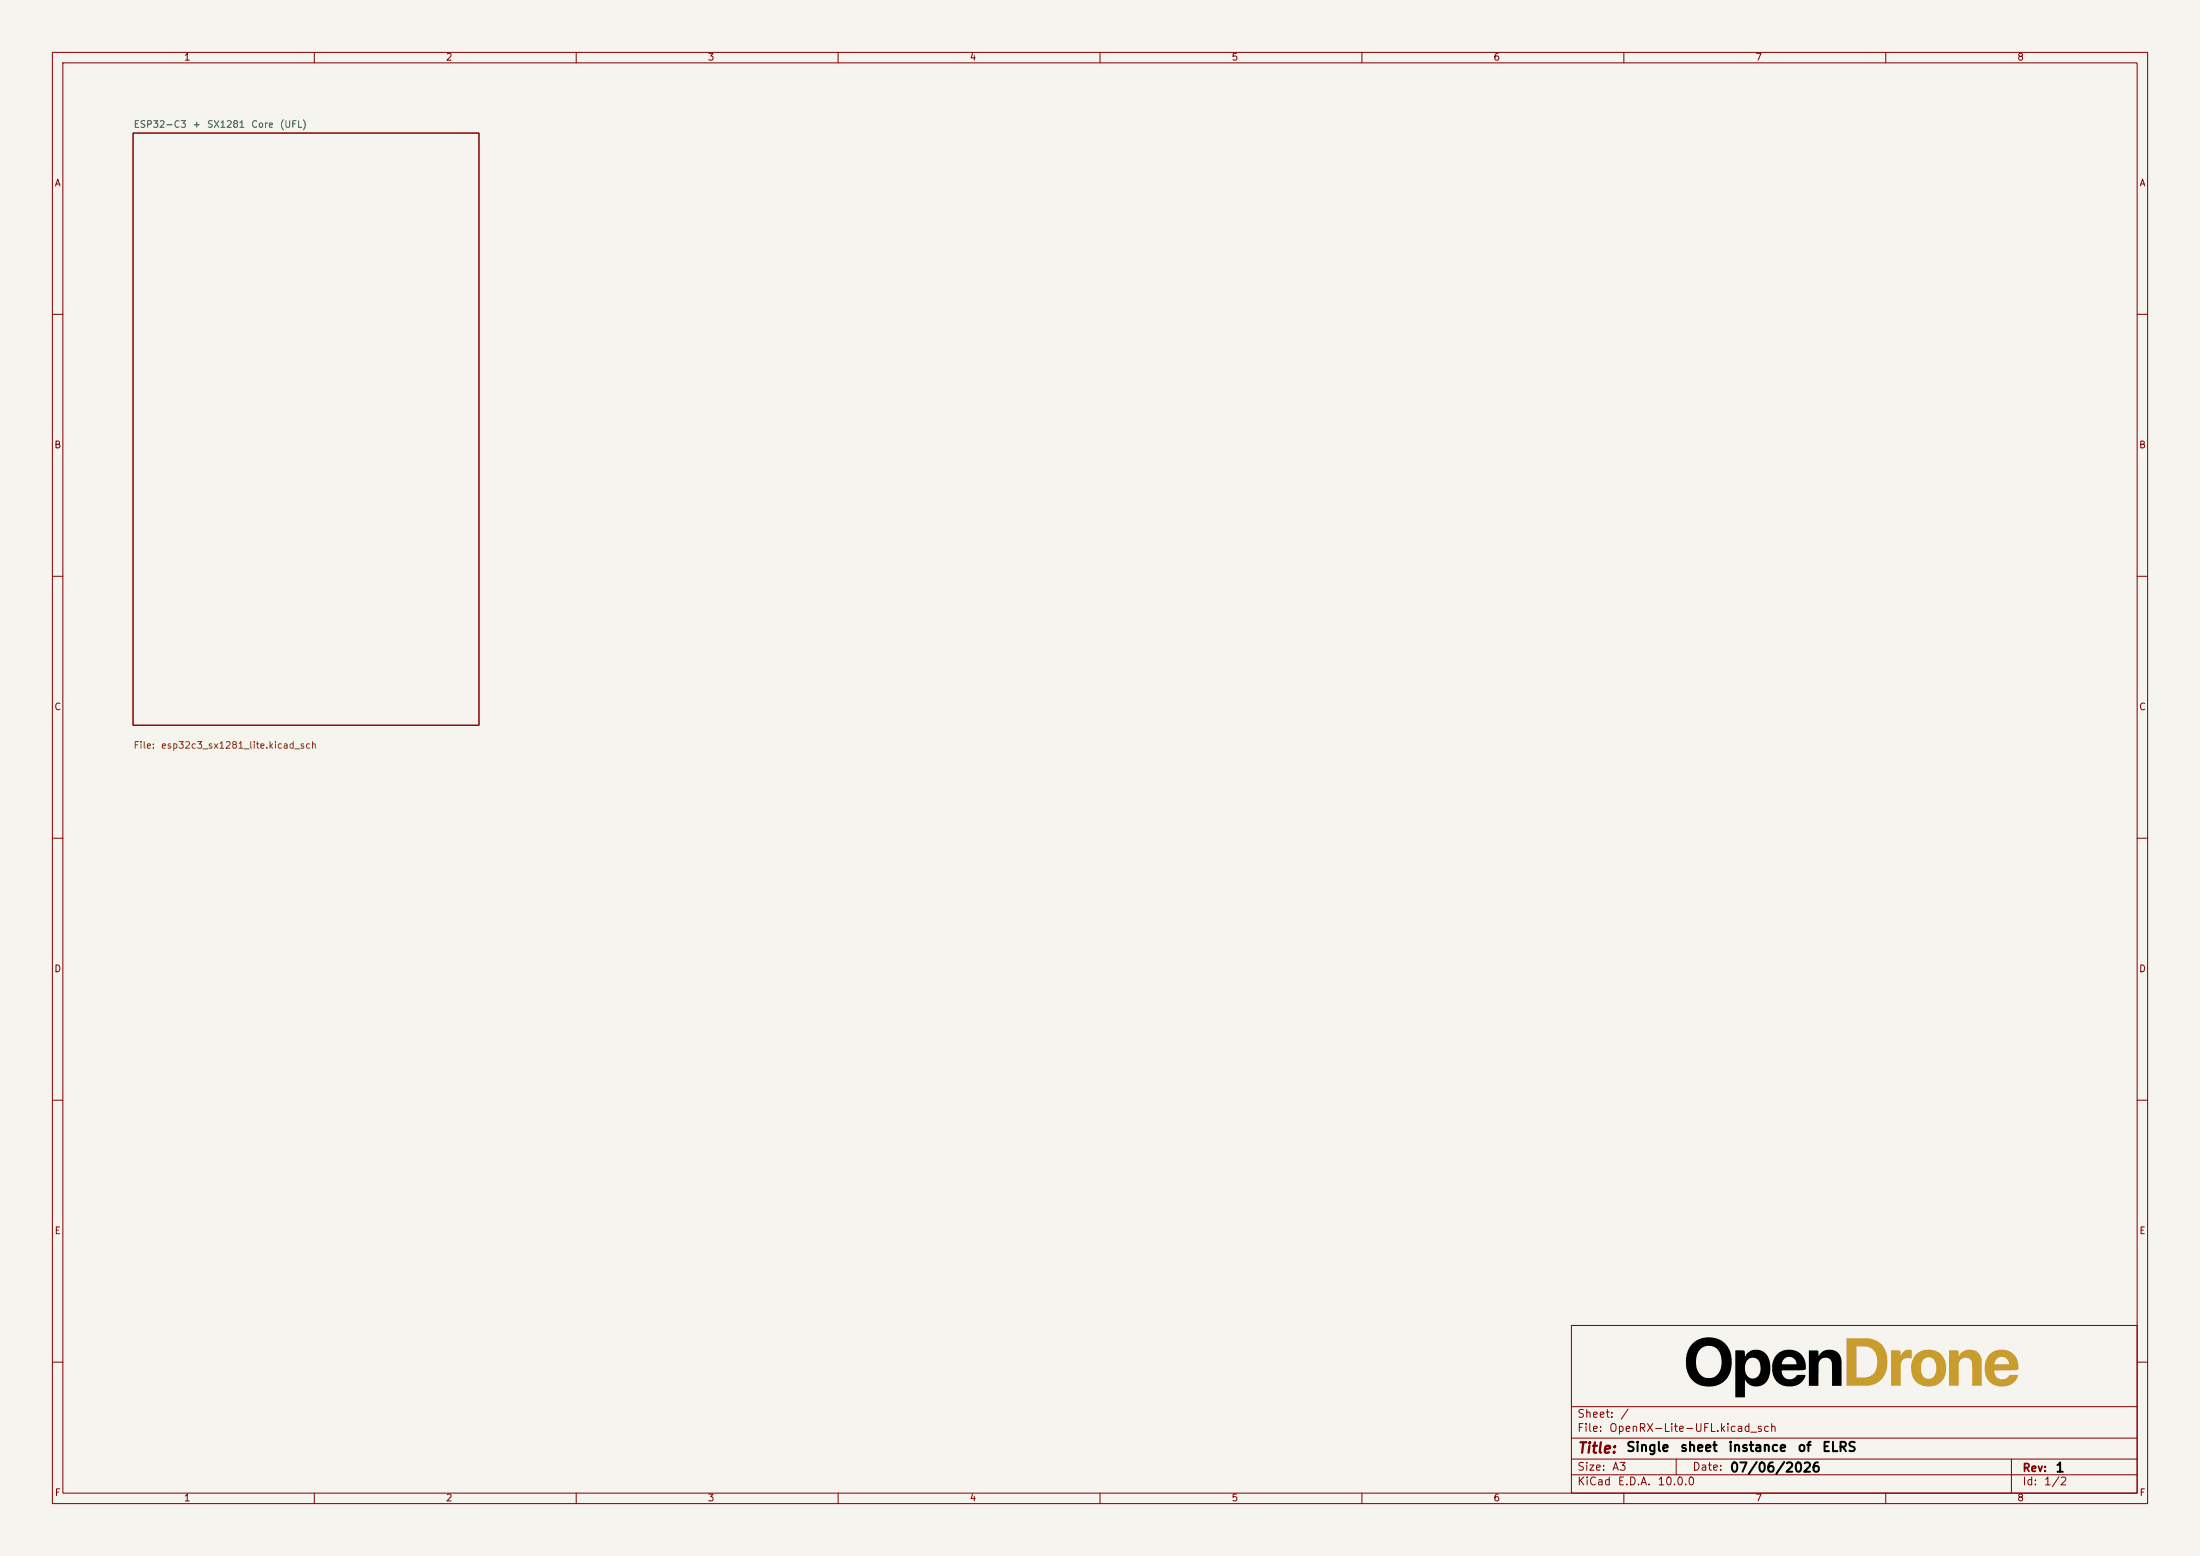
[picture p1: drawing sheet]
<svg xmlns="http://www.w3.org/2000/svg" width="420mm" height="297mm" viewBox="0 0 420 297" stroke-linecap="round" stroke-linejoin="round" font-family="sans-serif">
<path d="M0 0h420v297h-420z" fill="#f5f4ef" stroke="#f5f4ef" stroke-width=".19"/>
<g fill="none" stroke="#840000" stroke-width=".19">
<path d="M10 10h400v277h-400zM12 12h396v273h-396zM60 10v2M110 10v2M160 10v2M210 10v2M260 10v2M310 10v2M360 10v2M25.4 25.4h66v113h-66zM10 60h2M408 60h2"/>
<path d="M10 110h2M408 110h2M10 160h2M408 160h2M10 210h2M408 210h2M300 253h108v32h-108zM10 260h2M300 278.5h108M300 274.5h108M300 268.5h108M320 278.5v3"/>
<path d="M384 278.5v6.5M408 260h2M60 285v2M110 285v2M160 285v2M210 285v2M260 285v2M300 281.5h108M310 285v2M360 285v2"/>
</g>
<path d="M323.1 256.4a4.5 4.5 0 0 1 5.3-.6 4.5 4.5 0 0 1 2.2 4.9 4.4 4.4 0 0 1-4.7 4 4.4 4.4 0 0 1-4-4.6h1.9a2.55 2.55 0 0 0 3.1 2.9 3.3 3.3 0 0 0 1.6-4.1v-.2a2.37 2.37 0 0 0-2.6-1.8 2.37 2.37 0 0 0-2.1 2.4v.8h-1.9a4.9 4.9 0 0 1 1.2-3.7zM331.3 257.8h1.7l.1 1.1 .1-.1a2.5 2.5 0 0 1 2.8-1.1 2.5 2.5 0 0 1 1.9 2.3 4 4 0 0 1-1.2 4.3 2.42 2.42 0 0 1-3.6-.9v3.3h-1.8v-5.6h1.8l.2 1 .5 .7 .7 .3 .8-.2 .4-.3 .3-.5 .1-1.4-.5-1.1-.8-.4a1.59 1.59 0 0 0-1.7 1.9h-1.8zM339.3 258.5a3.2 3.2 0 0 1 3.7-.5 3.2 3.2 0 0 1 1.6 3.4l-.8 .2h-3.4l-.3 .1 .4 1.1 .9 .5 .9-.2 .8-.6h1.6a2.93 2.93 0 0 1-3.8 2.1 3.4 3.4 0 0 1-2.5-4.3l4.1 .1h.4l.1-.2a1.43 1.43 0 0 0-1.5-1.2 1.43 1.43 0 0 0-1.4 1.3h-1.7l.3-1zM345.3 257.8h1.7l.2 1a2.32 2.32 0 0 1 2.6-1.1 2.32 2.32 0 0 1 1.8 2.3v4.5h-1.8l-.1-4.4-.4-.7-.8-.2-.8 .2-.5 .8-.1 4.3h-1.8z" fill="#000"/>
<g fill="#c89d2e">
<path d="M361 257.8h1.7l.2 1.1a1.41 1.41 0 0 1 2-1.1v1.5h-1.3l-.4 .4-.3 .5-.1 4.3h-1.8z"/>
<path d="M365.8 258.5l.7-.5 .8-.3a3.4 3.4 0 0 1 4.1 4.3l-.5 1.4a3.5 3.5 0 0 1-5.9-.9l-.2-1.4h1.9l.1 .9a1.42 1.42 0 0 0 1.6 1.2 1.42 1.42 0 0 0 1.2-1.6l-.1-1.3-.4-.9-.7-.3h-.6l-.4 .2a2.06 2.06 0 0 0-.7 1.8h-1.9v-.4a3.4 3.4 0 0 1 1-2.2z"/>
<path d="M379.9 258.5a3.2 3.2 0 0 1 3.7-.6 3.2 3.2 0 0 1 1.6 3.5l-4.4 .2-.1 .1 .1 .6a1.61 1.61 0 0 0 1.4 1 1.61 1.61 0 0 0 1.5-.8h1.6a3 3 0 0 1-3.8 2.1 3.3 3.3 0 0 1-2.6-4.3l4.6 .1-.2-.8-.6-.5a1.44 1.44 0 0 0-2 1.2h-1.8a3.4 3.4 0 0 1 1-1.8z"/>
<path d="M352.5 255.4h3.3a4.5 4.5 0 0 1 3 .9 5.2 5.2 0 0 1-.1 7.4 4.5 4.5 0 0 1-3 .8h-3.2v-4.5h1.9v2.9h1.6a2.46 2.46 0 0 0 2.4-3 2.5 2.5 0 0 0-2.6-2.9h-1.4v3h-1.9z"/>
<path d="M372.1 257.8h1.7l.2 1a2.31 2.31 0 0 1 2.5-1.1 2.31 2.31 0 0 1 1.8 2.1v4.7h-1.8l-.1-4.5-.5-.7-1.1-.1a1.31 1.31 0 0 0-.9 1.2v4.1h-1.8z"/>
</g>
<path d="M25.4 25.4h66v113h-66z" fill="none" stroke="#840000" stroke-width=".19"/>
<text font-size="2" fill="#840000" x="301" y="277.9">Title:</text>
<g font-size="1.8">
<text x="310.3" y="277.5">Single</text>
<text x="320.6" y="277.5">sheet</text>
<text x="329.8" y="277.5">instance</text>
<text x="330.1" y="281.5">07/06/2026</text>
<text x="343" y="277.5">of</text>
<text x="347.7" y="277.5">ELRS</text>
<text x="392.3" y="281.5">1</text>
</g>
<g font-size="1.5" fill="#840000">
<text x="301" y="273.7">File:</text>
<text x="301" y="271">Sheet:</text>
<text x="307.1" y="273.7">OpenRX-Lite-UFL.kicad_sch</text>
<text x="309.2" y="271">/</text>
<text x="301" y="281.1">Size:</text>
<text x="307.6" y="281.1">A3</text>
<text x="323" y="281.1">Date:</text>
<text x="386" y="281.3">Rev:</text>
<text x="301" y="283.9">KiCad</text>
<text x="308.7" y="283.9">E.D.A.</text>
<text x="316.3" y="283.9">10.0.0</text>
<text x="386" y="283.9">Id:</text>
<text x="390.1" y="283.9">1/2</text>
</g>
<g font-size="1.3" fill="#840000">
<text x="35" y="11.9">1</text>
<text x="85" y="11.9">2</text>
<text x="135" y="11.9">3</text>
<text x="185" y="11.9">4</text>
<text x="235" y="11.9">5</text>
<text x="285" y="11.9">6</text>
<text x="335" y="11.9">7</text>
<text x="385" y="11.9">8</text>
<text x="10.3" y="35.9">A</text>
<text x="408.3" y="35.9">A</text>
<text x="10.3" y="85.9">B</text>
<text x="408.2" y="85.9">B</text>
<text x="10.3" y="135.9">C</text>
<text x="408.2" y="135.9">C</text>
<text x="10.3" y="185.9">D</text>
<text x="408.2" y="185.9">D</text>
<text x="10.3" y="235.9">E</text>
<text x="408.3" y="235.9">E</text>
<text x="10.3" y="285.9">F</text>
<text x="35" y="286.9">1</text>
<text x="85" y="286.9">2</text>
<text x="135" y="286.9">3</text>
<text x="185" y="286.9">4</text>
<text x="235" y="286.9">5</text>
<text x="285" y="286.9">6</text>
<text x="335" y="286.9">7</text>
<text x="385" y="286.9">8</text>
<text x="408.3" y="285.9">F</text>
</g>
<g font-size="1.3" fill="#006464">
<text x="25.4" y="24.7">ESP32-C3</text>
<text x="36.7" y="24.7">+</text>
<text x="39.4" y="24.7">SX1281</text>
<text x="47.8" y="24.7">Core</text>
<text x="53.3" y="24.7">(UFL)</text>
</g>
<g font-size="1.3" fill="#725600">
<text x="25.4" y="143.2">File:</text>
<text x="30.6" y="143.2">esp32c3_sx1281_lite.kicad_sch</text>
</g>
</svg>
